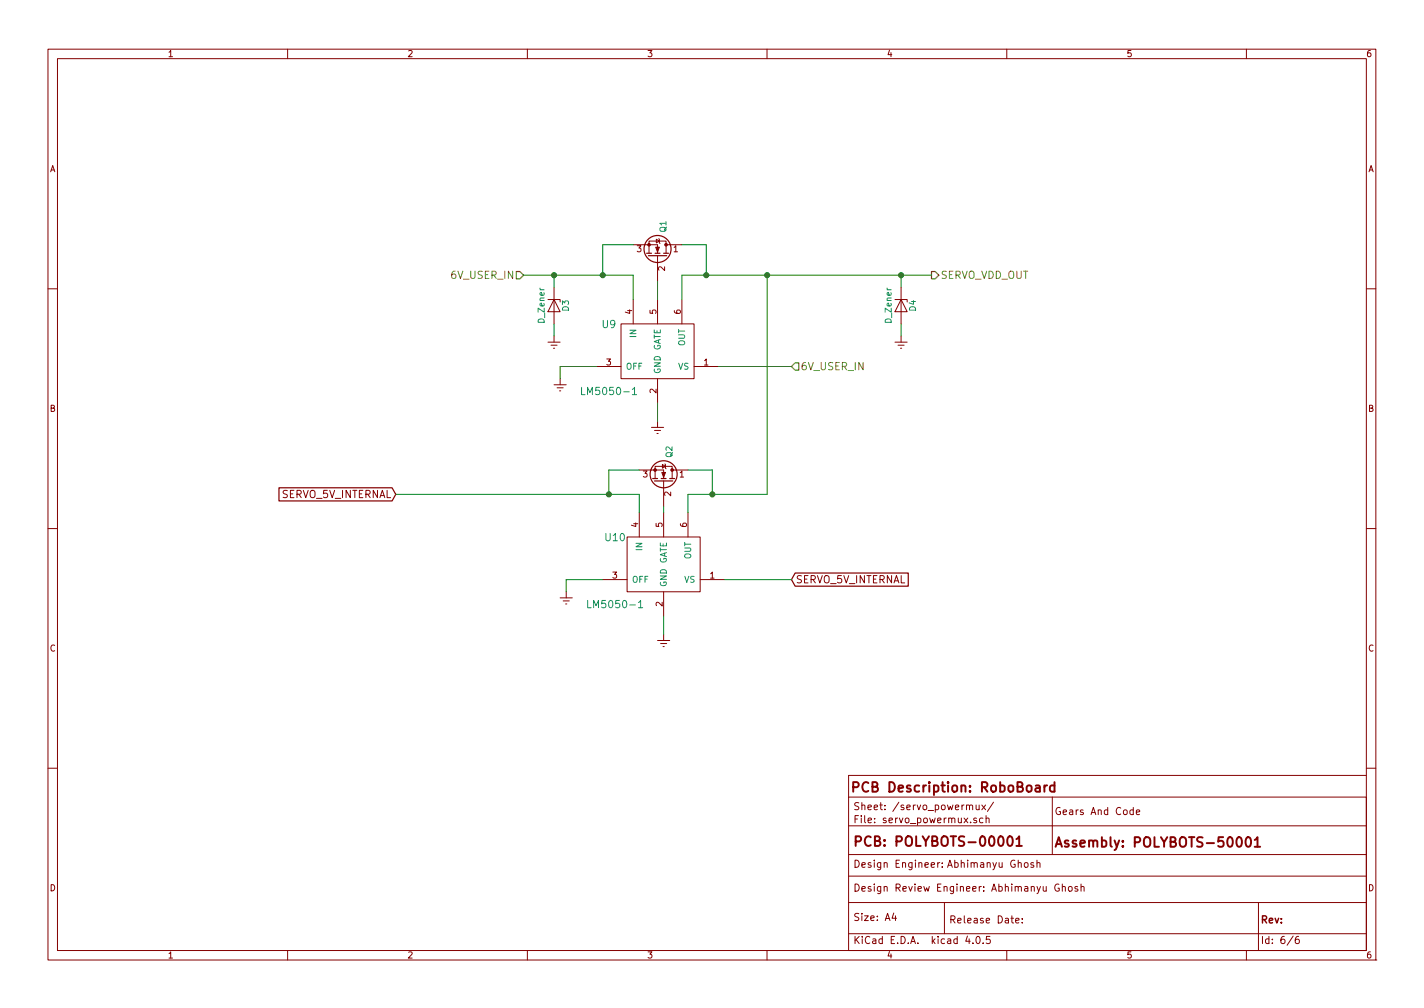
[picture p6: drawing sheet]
EESchema Schematic File Version 2
LIBS:arduino++-rescue
LIBS:power
LIBS:device
LIBS:transistors
LIBS:conn
LIBS:linear
LIBS:regul
LIBS:74xx
LIBS:cmos4000
LIBS:adc-dac
LIBS:memory
LIBS:xilinx
LIBS:microcontrollers
LIBS:dsp
LIBS:microchip
LIBS:analog_switches
LIBS:motorola
LIBS:texas
LIBS:intel
LIBS:audio
LIBS:interface
LIBS:digital-audio
LIBS:philips
LIBS:display
LIBS:cypress
LIBS:siliconi
LIBS:opto
LIBS:atmel
LIBS:contrib
LIBS:valves
LIBS:ftdi
LIBS:sensors
LIBS:PowerManagement
LIBS:MEMS
LIBS:mux_demux
LIBS:mechanical
LIBS:arduino++-cache
EELAYER 25 0
EELAYER END
$Descr A4 11693 8268
encoding utf-8
Sheet 6 6
Title "RoboBoard"
Date ""
Rev ""
Comp ""
Comment1 "POLYBOTS-00001"
Comment2 "POLYBOTS-50001"
Comment3 "Abhimanyu Ghosh"
Comment4 "Abhimanyu Ghosh"
$EndDescr
Text HLabel 4300 2250 0    60   Input ~ 0
6V_USER_IN
Text HLabel 7650 2250 2    60   Output ~ 0
SERVO_VDD_OUT
Text GLabel 3250 4050 0    60   Input ~ 0
SERVO_5V_INTERNAL
$Comp
L LM5050-1 U9
U 1 1
P 5550 2850
F 0 "U9" H 5000 3050 60  0000 C CNN
F 1 "LM5050-1" H 5000 2500 60  0000 C CNN
F 2 "PowerPackages:SOT-23-6-SC70" H 4900 2950 60  0001 C CNN
F 3 "" H 5550 2850 60  0001 C CNN
F 4 "LM5050MK-1/NOPB" H 5100 3150 60  0001 C CNN "manf#"
	1    5550 2850
	1    0    0    -1  
$EndComp
$Comp
L LM5050-1 U10
U 1 1
P 5600 4600
F 0 "U10" H 5050 4800 60  0000 C CNN
F 1 "LM5050-1" H 5050 4250 60  0000 C CNN
F 2 "PowerPackages:SOT-23-6-SC70" H 4950 4700 60  0001 C CNN
F 3 "" H 5600 4600 60  0001 C CNN
F 4 "LM5050MK-1/NOPB" H 5150 4900 60  0001 C CNN "manf#"
	1    5600 4600
	1    0    0    -1  
$EndComp
$Comp
L Earth #PWR65
U 1 1
P 5400 3450
F 0 "#PWR65" H 5400 3200 50  0001 C CNN
F 1 "Earth" H 5400 3300 50  0001 C CNN
F 2 "" H 5400 3450 50  0000 C CNN
F 3 "" H 5400 3450 50  0000 C CNN
	1    5400 3450
	1    0    0    -1  
$EndComp
$Comp
L Earth #PWR66
U 1 1
P 5450 5200
F 0 "#PWR66" H 5450 4950 50  0001 C CNN
F 1 "Earth" H 5450 5050 50  0001 C CNN
F 2 "" H 5450 5200 50  0000 C CNN
F 3 "" H 5450 5200 50  0000 C CNN
	1    5450 5200
	1    0    0    -1  
$EndComp
$Comp
L Earth #PWR63
U 1 1
P 4600 3100
F 0 "#PWR63" H 4600 2850 50  0001 C CNN
F 1 "Earth" H 4600 2950 50  0001 C CNN
F 2 "" H 4600 3100 50  0000 C CNN
F 3 "" H 4600 3100 50  0000 C CNN
	1    4600 3100
	1    0    0    -1  
$EndComp
$Comp
L Earth #PWR64
U 1 1
P 4650 4850
F 0 "#PWR64" H 4650 4600 50  0001 C CNN
F 1 "Earth" H 4650 4700 50  0001 C CNN
F 2 "" H 4650 4850 50  0000 C CNN
F 3 "" H 4650 4850 50  0000 C CNN
	1    4650 4850
	1    0    0    -1  
$EndComp
Wire Wire Line
	4300 2250 5200 2250
Wire Wire Line
	5200 2250 5200 2450
Wire Wire Line
	5600 2450 5600 2250
Wire Wire Line
	5600 2250 7650 2250
Wire Wire Line
	3250 4050 5250 4050
Wire Wire Line
	5250 4050 5250 4200
Wire Wire Line
	5650 4200 5650 4050
Wire Wire Line
	5650 4050 6300 4050
Wire Wire Line
	6300 4050 6300 2250
Connection ~ 6300 2250
Wire Wire Line
	4650 4850 4650 4750
Wire Wire Line
	4650 4750 4950 4750
Wire Wire Line
	4600 3100 4600 3000
Wire Wire Line
	4600 3000 4900 3000
Wire Wire Line
	5450 5200 5450 5050
Wire Wire Line
	5400 3450 5400 3300
Text HLabel 6500 3000 2    60   Input ~ 0
6V_USER_IN
Wire Wire Line
	5900 3000 6500 3000
Text GLabel 6500 4750 2    60   Input ~ 0
SERVO_5V_INTERNAL
Wire Wire Line
	5950 4750 6500 4750
$Comp
L Q_NMOS_DGS Q2
U 1 1
P 5450 3950
F 0 "Q2" H 5650 4000 50  0000 L CNN
F 1 "Q_NMOS_DGS" H 5650 3900 50  0001 L CNN
F 2 "PowerPackages:SOT2-3_FET" H 5650 4050 50  0001 C CNN
F 3 "" H 5450 3950 50  0000 C CNN
F 4 "IRLL3303TRPBF" H 5450 3950 60  0001 C CNN "manf#"
	1    5450 3950
	0    1    -1   0   
$EndComp
Wire Wire Line
	5000 4050 5000 3850
Wire Wire Line
	5000 3850 5250 3850
Connection ~ 5000 4050
Wire Wire Line
	5450 4200 5450 4150
Wire Wire Line
	5650 3850 5850 3850
Wire Wire Line
	5850 3850 5850 4050
Connection ~ 5850 4050
$Comp
L Q_NMOS_DGS Q1
U 1 1
P 5400 2100
F 0 "Q1" H 5600 2150 50  0000 L CNN
F 1 "Q_NMOS_DGS" H 5600 2050 50  0001 L CNN
F 2 "PowerPackages:SOT2-3_FET" H 5600 2200 50  0001 C CNN
F 3 "" H 5400 2100 50  0000 C CNN
F 4 "IRLL3303TRPBF" H 5400 2100 60  0001 C CNN "manf#"
	1    5400 2100
	0    1    -1   0   
$EndComp
Wire Wire Line
	4950 2250 4950 2000
Wire Wire Line
	4950 2000 5200 2000
Connection ~ 4950 2250
Wire Wire Line
	5400 2450 5400 2300
Wire Wire Line
	5600 2000 5800 2000
Wire Wire Line
	5800 2000 5800 2250
Connection ~ 5800 2250
$Comp
L D_Zener D3
U 1 1
P 4550 2500
F 0 "D3" H 4550 2600 50  0000 C CNN
F 1 "D_Zener" H 4550 2400 50  0000 C CNN
F 2 "PowerPackages:DO-214AA" H 4550 2500 50  0001 C CNN
F 3 "" H 4550 2500 50  0000 C CNN
F 4 "SMBJ7.5A" H 4550 2500 60  0001 C CNN "manf#"
	1    4550 2500
	0    1    1    0   
$EndComp
$Comp
L Earth #PWR62
U 1 1
P 4550 2750
F 0 "#PWR62" H 4550 2500 50  0001 C CNN
F 1 "Earth" H 4550 2600 50  0001 C CNN
F 2 "" H 4550 2750 50  0000 C CNN
F 3 "" H 4550 2750 50  0000 C CNN
	1    4550 2750
	1    0    0    -1  
$EndComp
$Comp
L Earth #PWR67
U 1 1
P 7400 2750
F 0 "#PWR67" H 7400 2500 50  0001 C CNN
F 1 "Earth" H 7400 2600 50  0001 C CNN
F 2 "" H 7400 2750 50  0000 C CNN
F 3 "" H 7400 2750 50  0000 C CNN
	1    7400 2750
	1    0    0    -1  
$EndComp
Wire Wire Line
	4550 2650 4550 2750
Wire Wire Line
	4550 2350 4550 2250
Connection ~ 4550 2250
Wire Wire Line
	7400 2750 7400 2650
Wire Wire Line
	7400 2350 7400 2250
Connection ~ 7400 2250
$Comp
L D_Zener D4
U 1 1
P 7400 2500
F 0 "D4" H 7400 2600 50  0000 C CNN
F 1 "D_Zener" H 7400 2400 50  0000 C CNN
F 2 "PowerPackages:DO-214AA" H 7400 2500 50  0001 C CNN
F 3 "" H 7400 2500 50  0000 C CNN
F 4 "SMBJ7.5A" H 7400 2500 60  0001 C CNN "manf#"
	1    7400 2500
	0    1    1    0   
$EndComp
$EndSCHEMATC
